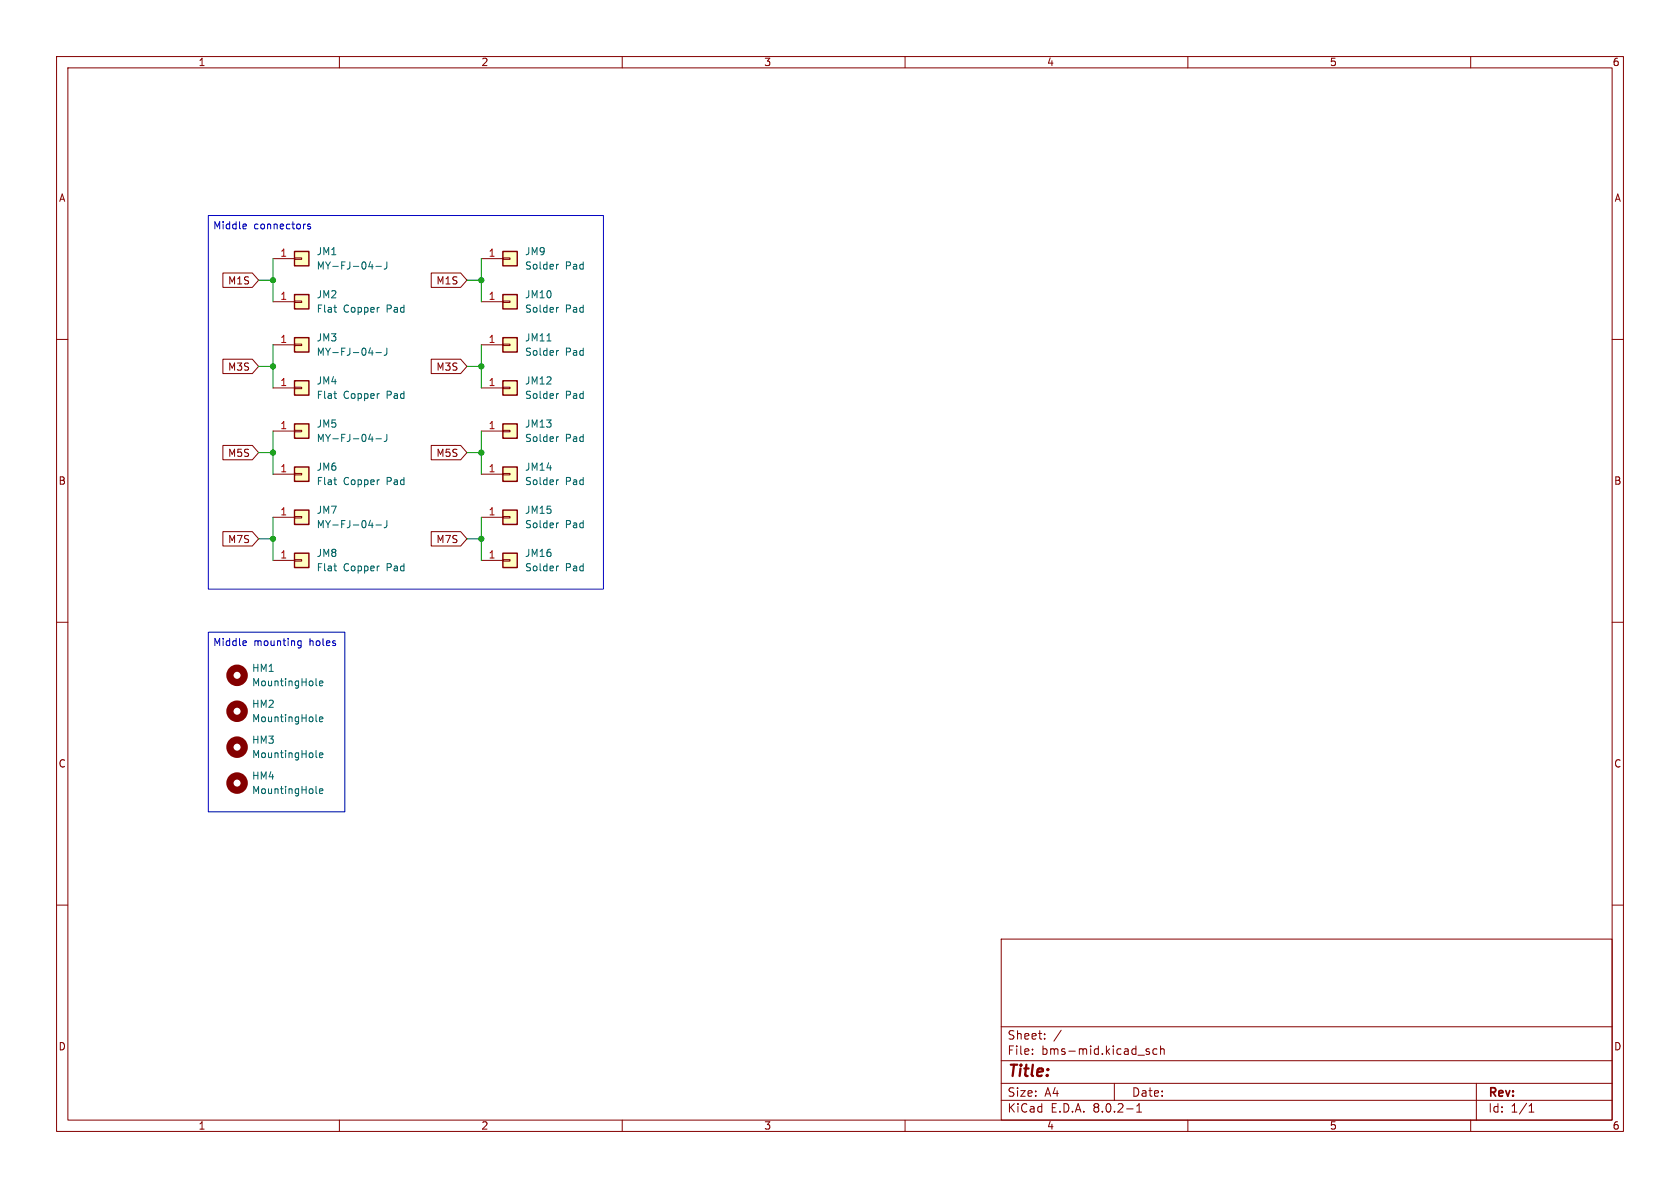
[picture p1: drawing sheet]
<svg xmlns="http://www.w3.org/2000/svg" width="297mm" height="210mm" viewBox="0 0 297 210" stroke-linecap="round" stroke-linejoin="round" font-family="sans-serif">
<g fill="none" stroke="#840000" stroke-width=".18">
<path d="M10 10h277v190h-277zM12 12h273v186h-273zM60 10v2M110 10v2M160 10v2M210 10v2M260 10v2M10 60h2M285 60h2M10 110h2M285 110h2M10 160h2"/>
<path d="M285 160h2M177 166h108v32h-108zM60 198v2M110 198v2M160 198v2M177 194.5h108M177 191.5h108M177 187.5h108M177 181.5h108M182.5 186.3v.1M182.5 185.5v.1M184.7 183.6v.1"/>
<path d="M184.7 182.8v.1M187.6 182.1l-1.3 2M197 191.5v3M199.2 196h1.1M201 196.6h.8M201 195.5l.4-.4v1.5M203.2 185.5l-.4-.1-.2 .2 .1 .2 .5 .2v.3h-.6M204.5 185.5l-.4-.1-.3 .3v.4l.2 .2h.5M205.2 185.5l.2-.1 .3 .1 .1 .9M205.2 184.9v1.5M210 198v2M260 198v2"/>
<path d="M261 191.5v6.5M270.3 196.6h.9M270.3 195.5l.4-.4v1.5"/>
</g>
<path d="M52.1 97.8h2.5v2.5h-2.5z" fill="#ffffc2"/>
<path d="M48.3 99.1h3.8M52.1 98.9h1.2v.3h-1.2z" fill="none" stroke="#840000" stroke-width=".18"/>
<path d="M52.1 97.8h2.5v2.5h-2.5z" fill="none" stroke="#840000" stroke-width=".25"/>
<path d="M59 100.1h.5M59.4 100.9h.1" fill="none" stroke="#006464" stroke-width=".18"/>
<path d="M52.1 90.2h2.5v2.5h-2.5z" fill="#ffffc2"/>
<path d="M48.3 91.4h3.8M52.1 91.3h1.2v.3h-1.2z" fill="none" stroke="#840000" stroke-width=".18"/>
<path d="M52.1 90.2h2.5v2.5h-2.5z" fill="none" stroke="#840000" stroke-width=".25"/>
<path d="M65.2 92.9h.8M65.8 92.4v.9M66.5 92.8h.9M68.4 92v.9a.41 .41 0 0 1-.5 .4" fill="none" stroke="#006464" stroke-width=".18"/>
<path d="M52.1 82.6h2.5v2.5h-2.5z" fill="#ffffc2"/>
<path d="M48.3 83.8h3.8M52.1 83.7h1.2v.2h-1.2z" fill="none" stroke="#840000" stroke-width=".18"/>
<path d="M52.1 82.6h2.5v2.5h-2.5z" fill="none" stroke="#840000" stroke-width=".25"/>
<path d="M59 84.8h.5M59.4 85.7h.1M55.9 121l.2 .2M55.9 127.4l.2 .2M55.9 133.7l.2 .2M56.5 120.8l.6-.1-.1-.3h-.3l-.2 .2v.6h.5M56.5 127.2l.6-.2-.1-.2-.3-.1-.2 .2v.6h.5M56.5 133.5l.6-.1-.1-.3h-.3l-.2 .2v.6h.5M56.5 139.9l.6-.2-.1-.2-.3-.1-.2 .2v.6h.5M55.9 140.1l.2 .2" fill="none" stroke="#006464" stroke-width=".18"/>
<g fill="none" stroke="#840000" stroke-width="1.3">
<circle cx="41.9" cy="119.4" r="1.27"/>
<circle cx="41.9" cy="125.7" r="1.27"/>
<circle cx="41.9" cy="132.1" r="1.27"/>
<circle cx="41.9" cy="138.4" r="1.27"/>
</g>
<path d="M52.1 74.9h2.5v2.6h-2.5z" fill="#ffffc2"/>
<path d="M48.3 76.2h3.8M52.1 76.1h1.2v.2h-1.2z" fill="none" stroke="#840000" stroke-width=".18"/>
<path d="M52.1 74.9h2.5v2.6h-2.5z" fill="none" stroke="#840000" stroke-width=".25"/>
<path d="M65.2 77.6h.8M65.8 77.2v.8M66.5 77.6h.9M68.4 76.8v.9a.41 .41 0 0 1-.5 .3" fill="none" stroke="#006464" stroke-width=".18"/>
<path d="M52.1 67.3h2.5v2.6h-2.5z" fill="#ffffc2"/>
<path d="M48.3 68.6h3.8M52.1 68.5h1.2v.2h-1.2z" fill="none" stroke="#840000" stroke-width=".18"/>
<path d="M52.1 67.3h2.5v2.6h-2.5z" fill="none" stroke="#840000" stroke-width=".25"/>
<path d="M59 69.6h.5M59.4 70.4h.1" fill="none" stroke="#006464" stroke-width=".18"/>
<path d="M88.9 44.5h2.5v2.5h-2.5z" fill="#ffffc2"/>
<path d="M85.1 45.7h3.8M88.9 45.6h1.3v.2h-1.3z" fill="none" stroke="#840000" stroke-width=".18"/>
<path d="M88.9 44.5h2.5v2.5h-2.5z" fill="none" stroke="#840000" stroke-width=".25"/>
<path d="M98.7 46.7l-.3 .1" fill="none" stroke="#006464" stroke-width=".18"/>
<path d="M88.9 82.6h2.5v2.5h-2.5z" fill="#ffffc2"/>
<path d="M85.1 83.8h3.8M88.9 83.7h1.3v.2h-1.3z" fill="none" stroke="#840000" stroke-width=".18"/>
<path d="M88.9 82.6h2.5v2.5h-2.5z" fill="none" stroke="#840000" stroke-width=".25"/>
<path d="M98.7 84.8l-.3 .1" fill="none" stroke="#006464" stroke-width=".18"/>
<path d="M88.9 90.2h2.5v2.5h-2.5z" fill="#ffffc2"/>
<path d="M85.1 91.4h3.8M88.9 91.3h1.3v.3h-1.3z" fill="none" stroke="#840000" stroke-width=".18"/>
<path d="M88.9 90.2h2.5v2.5h-2.5z" fill="none" stroke="#840000" stroke-width=".25"/>
<path d="M98.7 92.4l-.3 .2" fill="none" stroke="#006464" stroke-width=".18"/>
<path d="M88.9 74.9h2.5v2.6h-2.5z" fill="#ffffc2"/>
<path d="M85.1 76.2h3.8M88.9 76.1h1.3v.2h-1.3z" fill="none" stroke="#840000" stroke-width=".18"/>
<path d="M88.9 74.9h2.5v2.6h-2.5z" fill="none" stroke="#840000" stroke-width=".25"/>
<path d="M98.7 77.2l-.3 .1" fill="none" stroke="#006464" stroke-width=".18"/>
<path d="M88.9 97.8h2.5v2.5h-2.5z" fill="#ffffc2"/>
<path d="M85.1 99.1h3.8M88.9 98.9h1.3v.3h-1.3z" fill="none" stroke="#840000" stroke-width=".18"/>
<path d="M88.9 97.8h2.5v2.5h-2.5z" fill="none" stroke="#840000" stroke-width=".25"/>
<path d="M98.7 100.1l-.3 .1" fill="none" stroke="#006464" stroke-width=".18"/>
<path d="M88.9 67.3h2.5v2.6h-2.5z" fill="#ffffc2"/>
<path d="M85.1 68.6h3.8M88.9 68.5h1.3v.2h-1.3z" fill="none" stroke="#840000" stroke-width=".18"/>
<path d="M88.9 67.3h2.5v2.6h-2.5z" fill="none" stroke="#840000" stroke-width=".25"/>
<path d="M98.7 69.6l-.3 .1" fill="none" stroke="#006464" stroke-width=".18"/>
<path d="M88.9 52.1h2.5v2.5h-2.5z" fill="#ffffc2"/>
<path d="M85.1 53.3h3.8M88.9 53.2h1.3v.3h-1.3z" fill="none" stroke="#840000" stroke-width=".18"/>
<path d="M88.9 52.1h2.5v2.5h-2.5z" fill="none" stroke="#840000" stroke-width=".25"/>
<path d="M98.7 54.3l-.3 .2" fill="none" stroke="#006464" stroke-width=".18"/>
<path d="M88.9 59.7h2.5v2.5h-2.5z" fill="#ffffc2"/>
<path d="M85.1 61h3.8M88.9 60.8h1.3v.3h-1.3z" fill="none" stroke="#840000" stroke-width=".18"/>
<path d="M88.9 59.7h2.5v2.5h-2.5z" fill="none" stroke="#840000" stroke-width=".25"/>
<path d="M96.7 60.3h.7M98.7 62l-.3 .1" fill="none" stroke="#006464" stroke-width=".18"/>
<path d="M52.1 52.1h2.5v2.5h-2.5z" fill="#ffffc2"/>
<path d="M48.3 53.3h3.8M52.1 53.2h1.2v.3h-1.2z" fill="none" stroke="#840000" stroke-width=".18"/>
<path d="M52.1 52.1h2.5v2.5h-2.5z" fill="none" stroke="#840000" stroke-width=".25"/>
<path d="M59 54.3h.5M59.4 55.2h.1" fill="none" stroke="#006464" stroke-width=".18"/>
<path d="M52.1 59.7h2.5v2.5h-2.5z" fill="#ffffc2"/>
<path d="M48.3 61h3.8M52.1 60.8h1.2v.3h-1.2z" fill="none" stroke="#840000" stroke-width=".18"/>
<path d="M52.1 59.7h2.5v2.5h-2.5z" fill="none" stroke="#840000" stroke-width=".25"/>
<path d="M65.2 62.4h.8M65.8 62v.8M66.5 62.3h.9M68.4 61.5v.9a.41 .41 0 0 1-.5 .4" fill="none" stroke="#006464" stroke-width=".18"/>
<path d="M52.1 44.5h2.5v2.5h-2.5z" fill="#ffffc2"/>
<path d="M39.4 48.3h5.2l1.1 1.2-1.1 1.3h-5.2zM48.3 45.7h3.8M52.1 45.6h1.2v.2h-1.2zM76.2 48.3h5.2l1.1 1.2-1.1 1.3h-5.2zM39.4 63.5h5.2l1.1 1.3-1.1 1.2h-5.2zM39.4 78.7h5.2l1.1 1.3-1.1 1.3h-5.2zM76.2 63.5h5.2l1.1 1.3-1.1 1.2h-5.2zM76.2 78.7h5.2l1.1 1.3-1.1 1.3h-5.2zM39.4 94h5.2l1.1 1.3-1.1 1.2h-5.2zM76.2 94h5.2l1.1 1.3-1.1 1.2h-5.2z" fill="none" stroke="#840000" stroke-width=".18"/>
<path d="M52.1 44.5h2.5v2.5h-2.5z" fill="none" stroke="#840000" stroke-width=".25"/>
<path d="M65.2 47.1h.8M65.8 46.7v.9M66.5 47.1h.9M68.4 46.3v.9a.41 .41 0 0 1-.5 .4" fill="none" stroke="#006464" stroke-width=".18"/>
<path d="M36.8 38.1h69.9v66h-69.9zM43.1 39.6l.4 .1 .1 .2-.6 .1M54.9 39.7l-.3-.1-.2 .2v.2l.5 .1v.3h-.5M43.5 40.4l-.4 .1M36.8 111.8h24.2v31.7h-24.2zM43.1 113.3h.4l.1 .3-.6 .1M43.5 114.1h-.4M52.6 113.9l.3 .2h.3M53.2 113.3h-.3l-.3 .2M53.2 113.3v1l-.2 .2h-.3" fill="none" stroke="#0000c2" stroke-width=".18"/>
<g fill="none" stroke="#009600" stroke-width=".18">
<path d="M45.7 49.5h2.6M48.3 45.7v7.6M82.5 49.5h2.6M85.1 45.7v7.6M45.7 64.8h2.6M48.3 61v7.6M48.3 76.2v7.6M82.5 64.8h2.6M85.1 61v7.6M85.1 76.2v7.6M45.7 95.3h2.6M45.7 80h2.6"/>
<path d="M48.3 91.4v7.7M82.5 95.3h2.6M82.5 80h2.6M85.1 91.4v7.7"/>
</g>
<g fill="#009600" stroke="#009600" stroke-width=".18">
<circle cx="85.1" cy="49.5" r=".46"/>
<circle cx="48.3" cy="49.5" r=".46"/>
<circle cx="48.3" cy="64.8" r=".46"/>
<circle cx="85.1" cy="95.3" r=".46"/>
<circle cx="85.1" cy="64.8" r=".46"/>
<circle cx="85.1" cy="80" r=".46"/>
<circle cx="48.3" cy="95.3" r=".46"/>
<circle cx="48.3" cy="80" r=".46"/>
</g>
<text font-size="2.8" fill="#840000" x="178" y="190.9">Title:</text>
<g font-size="2.1" fill="#840000">
<text x="178" y="184">Sheet:</text>
<text x="178" y="186.7">File:</text>
<text x="184.1" y="186.7">bms-mid.kicad_sch</text>
<text x="178" y="196.9">KiCad</text>
<text x="178" y="194.1">Size:</text>
<text x="184.7" y="194.1">A4</text>
<text x="185.7" y="196.9">E.D.A.</text>
<text x="193.3" y="196.9">8.0.2-1</text>
<text x="200" y="194.1">Date:</text>
<text x="263" y="194.3">Rev:</text>
<text x="263" y="196.9">Id:</text>
<text x="267.1" y="196.9">1/1</text>
</g>
<g font-size="1.8" fill="#840000">
<text x="35" y="11.9">1</text>
<text x="85" y="11.9">2</text>
<text x="135" y="11.9">3</text>
<text x="185" y="11.9">4</text>
<text x="235" y="11.9">5</text>
<text x="285" y="11.9">6</text>
<text x="10.3" y="35.9">A</text>
<text x="285.3" y="35.9">A</text>
<text x="40.2" y="50.5">M1S</text>
<text x="77" y="50.5">M1S</text>
<text x="40.2" y="65.7">M3S</text>
<text x="77" y="65.7">M3S</text>
<text x="40.2" y="81">M5S</text>
<text x="77" y="81">M5S</text>
<text x="10.3" y="85.9">B</text>
<text x="285.3" y="85.9">B</text>
<text x="40.2" y="96.2">M7S</text>
<text x="77" y="96.2">M7S</text>
<text x="10.3" y="135.9">C</text>
<text x="285.3" y="135.9">C</text>
<text x="10.3" y="185.9">D</text>
<text x="285.3" y="185.9">D</text>
<text x="35" y="199.9">1</text>
<text x="85" y="199.9">2</text>
<text x="135" y="199.9">3</text>
<text x="185" y="199.9">4</text>
<text x="235" y="199.9">5</text>
<text x="285" y="199.9">6</text>
</g>
<g font-size="1.8" fill="#0000c2">
<text x="37.6" y="40.7">Middle</text>
<text x="44.9" y="40.7">connectors</text>
<text x="37.6" y="114.4">Middle</text>
<text x="44.9" y="114.4">mounting</text>
<text x="54.8" y="114.4">holes</text>
</g>
<g font-size="1.8" fill="#a90000">
<text x="49.5" y="45.5">1</text>
<text x="86.3" y="45.5">1</text>
<text x="49.5" y="53.1">1</text>
<text x="86.3" y="53.1">1</text>
<text x="49.5" y="60.7">1</text>
<text x="86.3" y="60.7">1</text>
<text x="49.5" y="68.3">1</text>
<text x="86.3" y="68.3">1</text>
<text x="49.5" y="75.9">1</text>
<text x="86.3" y="75.9">1</text>
<text x="49.5" y="83.6">1</text>
<text x="86.3" y="83.6">1</text>
<text x="49.5" y="91.2">1</text>
<text x="86.3" y="91.2">1</text>
<text x="49.5" y="98.8">1</text>
<text x="86.3" y="98.8">1</text>
</g>
<g font-size="1.8" fill="#006464">
<text x="55.9" y="45.3">JM1</text>
<text x="55.9" y="47.9">MY-FJ-04-J</text>
<text x="92.7" y="45.3">JM9</text>
<text x="92.7" y="47.9">Solder</text>
<text x="99.9" y="47.9">Pad</text>
<text x="55.9" y="52.9">JM2</text>
<text x="92.7" y="52.9">JM10</text>
<text x="55.9" y="55.5">Flat</text>
<text x="60.7" y="55.5">Copper</text>
<text x="68.5" y="55.5">Pad</text>
<text x="92.7" y="55.5">Solder</text>
<text x="99.9" y="55.5">Pad</text>
<text x="55.9" y="60.6">JM3</text>
<text x="55.9" y="63.1">MY-FJ-04-J</text>
<text x="92.7" y="63.1">Solder</text>
<text x="92.7" y="60.6">JM11</text>
<text x="99.9" y="63.1">Pad</text>
<text x="55.9" y="68.2">JM4</text>
<text x="55.9" y="70.7">Flat</text>
<text x="60.7" y="70.7">Copper</text>
<text x="68.5" y="70.7">Pad</text>
<text x="92.7" y="70.7">Solder</text>
<text x="92.7" y="68.2">JM12</text>
<text x="99.9" y="70.7">Pad</text>
<text x="55.9" y="75.8">JM5</text>
<text x="92.7" y="75.8">JM13</text>
<text x="55.9" y="83.4">JM6</text>
<text x="55.9" y="78.3">MY-FJ-04-J</text>
<text x="92.7" y="78.3">Solder</text>
<text x="92.7" y="83.4">JM14</text>
<text x="99.9" y="78.3">Pad</text>
<text x="55.9" y="86">Flat</text>
<text x="60.7" y="86">Copper</text>
<text x="68.5" y="86">Pad</text>
<text x="92.7" y="86">Solder</text>
<text x="99.9" y="86">Pad</text>
<text x="55.9" y="91">JM7</text>
<text x="55.9" y="93.6">MY-FJ-04-J</text>
<text x="92.7" y="93.6">Solder</text>
<text x="92.7" y="91">JM15</text>
<text x="99.9" y="93.6">Pad</text>
<text x="55.9" y="98.7">JM8</text>
<text x="55.9" y="101.2">Flat</text>
<text x="60.7" y="101.2">Copper</text>
<text x="68.5" y="101.2">Pad</text>
<text x="92.7" y="101.2">Solder</text>
<text x="92.7" y="98.7">JM16</text>
<text x="99.9" y="101.2">Pad</text>
<text x="44.5" y="119">HM1</text>
<text x="44.5" y="121.5">MountingHole</text>
<text x="44.5" y="125.3">HM2</text>
<text x="44.5" y="127.9">MountingHole</text>
<text x="44.5" y="131.7">HM3</text>
<text x="44.5" y="134.2">MountingHole</text>
<text x="44.5" y="138">HM4</text>
<text x="44.5" y="140.6">MountingHole</text>
</g>
</svg>
